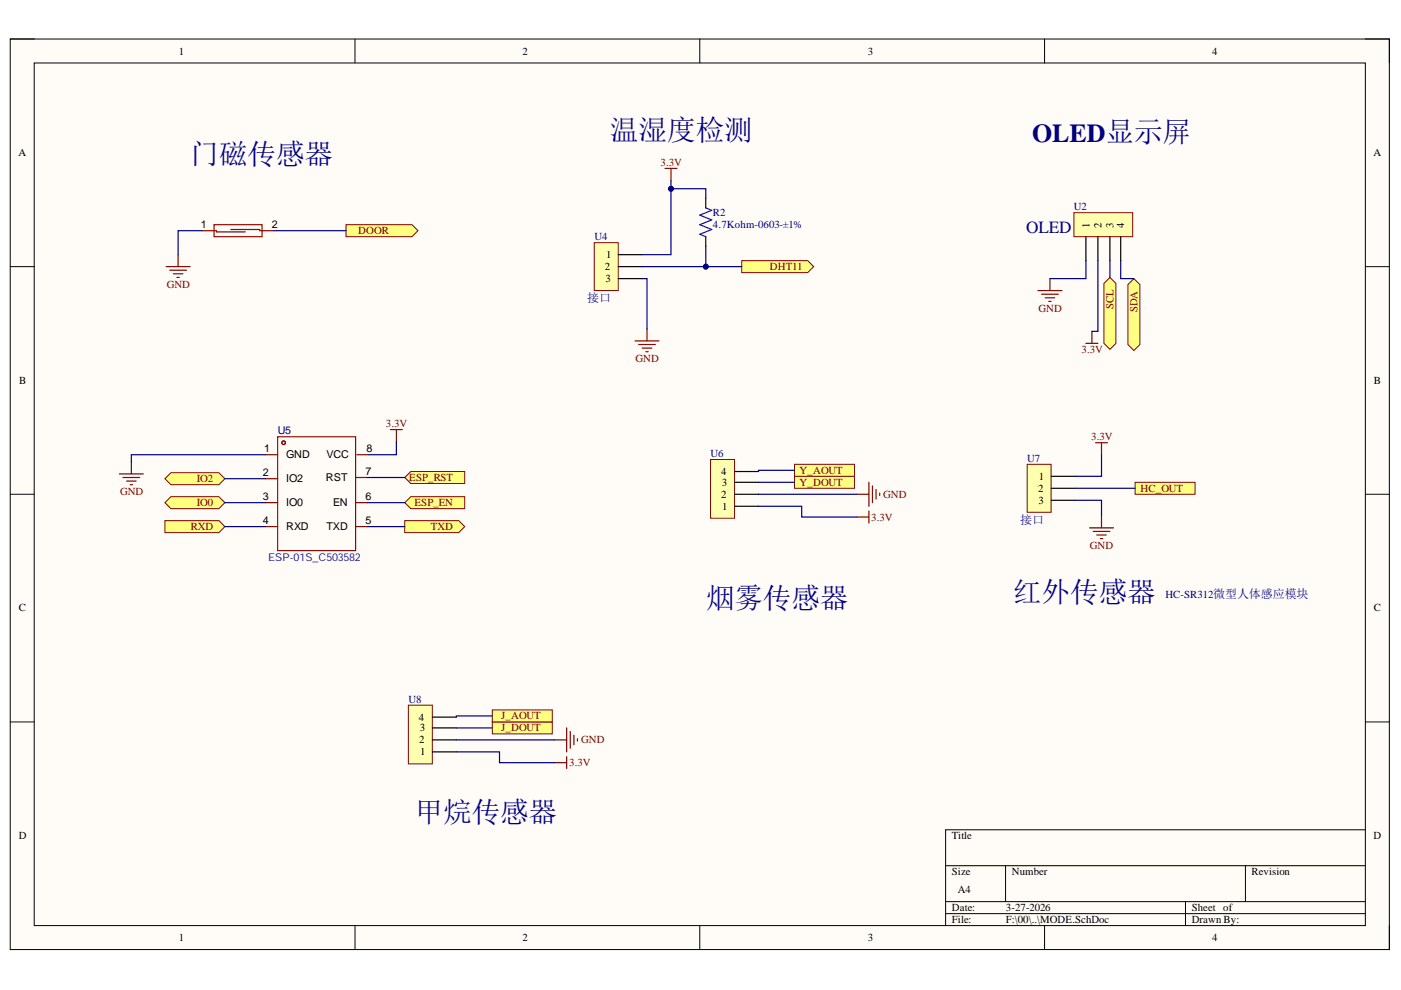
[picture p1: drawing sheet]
<svg xmlns="http://www.w3.org/2000/svg" width="297mm" height="210mm" viewBox="0 0 297 210" stroke-linecap="round" stroke-linejoin="round" font-family="sans-serif">
<path d="M2.2 8.3h292.4v193h-292.4z" fill-rule="evenodd" fill="#fffcf8"/>
<path d="M2.2 8.3h292.4v193h-292.4z" fill="none" stroke="#000" stroke-width=".21"/>
<path d="M7.3 13.4h282.2v182.8h-282.2z" fill-rule="evenodd" fill="#fffcf8"/>
<g fill="none" stroke="#000" stroke-width=".21">
<path d="M2.2 8.3h5.1M7.3 13.4h282.2v182.8h-282.2zM75.3 8.3v5M148.4 8.3v5M221.5 8.3v5.1M289.5 8.3h5.1v5.1M2.2 56.5h5.1M289.5 56.5h5.1M2.2 104.8h5.1M289.5 104.8h5.1M2.2 153.1h5.1M289.5 153.1h5.1"/>
<path d="M289.5 175.9h-89v20.3M75.3 196.2v5.1M148.4 196.2v5.1M200.5 183.6h89M200.5 191.2h89M200.5 193.7h89M213.2 183.6v7.6M221.5 196.2v5.1M251.3 191.2v5M264.1 183.6v7.6M294.6 196.2v5.1"/>
</g>
<path d="M45.4 47.6h10.2v2.6h-10.2zM45.4 48.9h.5v.3h6.1M49 48.7h6.1v.2h.5" fill="none" stroke="#a00000" stroke-width=".25"/>
<path d="M42.8 48.9h2.6M55.6 48.9h2.5" fill="none" stroke="#800" stroke-width=".25"/>
<path d="M35.2 56.5h5.1M36 57.3h3.5M36.7 58.1h2.1M37.5 58.8h.5M37.8 54v2.5" fill="none" stroke="#800000" stroke-width=".25"/>
<path d="M73.4 47.6h13.9l1.3 1.3-1.3 1.3h-13.9z" fill-rule="evenodd" fill="#ffff80"/>
<path d="M73.4 47.6h13.9l1.3 1.3-1.3 1.3h-13.9z" fill="none" stroke="#800000" stroke-width=".21"/>
<path d="M134.6 72.3h5.1M135.4 73h3.6M136.2 73.8h2M136.9 74.6h.5M137.2 69.7v2.6" fill="none" stroke="#800000" stroke-width=".25"/>
<path d="M157.3 55.3h13.9l1.3 1.2-1.3 1.3h-13.9z" fill-rule="evenodd" fill="#ffff80"/>
<path d="M157.3 55.3h13.9l1.3 1.2-1.3 1.3h-13.9z" fill="none" stroke="#800000" stroke-width=".21"/>
<g fill="none" stroke="#800000" stroke-width=".25">
<path d="M141 35.7h2.5M142.3 35.7v2.5M222.6 59.1v2.5M220.1 61.6h5.1M220.8 62.4h3.6M221.6 63.1h2M222.4 63.9h.5M27.8 97.9v2.6M82.8 91.1h2.5M84 91.1v2.5M25.3 100.5h5.1M26.1 101.2h3.5"/>
<path d="M26.8 102h2.1M27.6 102.8h.5"/>
</g>
<path d="M149.6 42.1v2M149.6 50.2v2" fill="none" stroke="#000" stroke-width=".25"/>
<path d="M149.6 44.1l1.3 .5-2.5 1 2.5 1-2.5 1 2.5 1.1-2.5 1 1.2 .5" fill="none" stroke="#00f" stroke-width=".25"/>
<g fill="none" stroke="#a00000" stroke-width=".25">
<path d="M58.9 92.6h16.5v24.1h-16.5z"/>
<circle cx="60.1" cy="93.9" r=".38"/>
</g>
<path d="M56.3 96.4h2.6M75.7 96.4h2.5M56.3 101.5h2.6M56.3 106.6h2.6M56.3 111.7h2.6M75.4 106.6h2.5M75.4 111.7h2.5M75.4 101.2h2.5" fill="none" stroke="#800" stroke-width=".25"/>
<path d="M217.8 98.4h5.1v10.2h-5.1z" fill-rule="evenodd" fill="#ffffb0"/>
<path d="M217.8 98.4h5.1v10.2h-5.1z" fill="none" stroke="#800000" stroke-width=".21"/>
<path d="M222.9 101h5M222.9 103.5h5M222.9 106.1h5" fill="none" stroke="#000" stroke-width=".25"/>
<path d="M85.8 101.2l1.3-1.2h11.4v2.5h-11.4z" fill-rule="evenodd" fill="#ffff80"/>
<path d="M85.8 101.2l1.3-1.2h11.4v2.5h-11.4z" fill="none" stroke="#800000" stroke-width=".21"/>
<path d="M85.8 106.6l1.3-1.3h11.4v2.5h-11.4z" fill-rule="evenodd" fill="#ffff80"/>
<path d="M85.8 106.6l1.3-1.3h11.4v2.5h-11.4z" fill="none" stroke="#800000" stroke-width=".21"/>
<path d="M85.8 110.4h11.5l1.2 1.3-1.2 1.2h-11.5z" fill-rule="evenodd" fill="#ffff80"/>
<path d="M85.8 110.4h11.5l1.2 1.3-1.2 1.2h-11.5z" fill="none" stroke="#800000" stroke-width=".21"/>
<path d="M35 101.5l1.2-1.3h10.2l1.3 1.3-1.3 1.3h-10.2z" fill-rule="evenodd" fill="#ffff80"/>
<path d="M35 101.5l1.2-1.3h10.2l1.3 1.3-1.3 1.3h-10.2z" fill="none" stroke="#800000" stroke-width=".21"/>
<path d="M35 106.6l1.2-1.3h10.2l1.3 1.3-1.3 1.2h-10.2z" fill-rule="evenodd" fill="#ffff80"/>
<path d="M35 106.6l1.2-1.3h10.2l1.3 1.3-1.3 1.2h-10.2z" fill="none" stroke="#800000" stroke-width=".21"/>
<path d="M35 110.4h11.4l1.3 1.3-1.3 1.2h-11.4z" fill-rule="evenodd" fill="#ffff80"/>
<path d="M35 110.4h11.4l1.3 1.3-1.3 1.2h-11.4z" fill="none" stroke="#800000" stroke-width=".21"/>
<path d="M232.3 93.9h2.5M233.5 93.9v2.5M231 111.9h5.1M231.8 112.7h3.5M232.5 113.4h2.1M233.3 114.2h.5M233.5 109.4v2.5" fill="none" stroke="#800000" stroke-width=".25"/>
<path d="M240.7 102.3h12.7v2.5h-12.7z" fill-rule="evenodd" fill="#ffff80"/>
<path d="M240.7 102.3h12.7v2.5h-12.7z" fill="none" stroke="#800000" stroke-width=".21"/>
<path d="M181.7 109.6h2.5M181.7 104.8h2.5M184.2 102.3v5M184.2 108.4v2.5M185 103v3.6M185.7 103.8v2M186.5 104.5v.6" fill="none" stroke="#800000" stroke-width=".25"/>
<path d="M126 51.5h5.1v10.1h-5.1z" fill-rule="evenodd" fill="#ffffb0"/>
<path d="M126 51.5h5.1v10.1h-5.1z" fill="none" stroke="#800000" stroke-width=".21"/>
<path d="M131.1 54h5.1M131.1 56.5h5.1M131.1 59.1h5.1" fill="none" stroke="#000" stroke-width=".25"/>
<path d="M42.8 48.9h-5v5.1M58.1 48.9h15.3M142.3 40h7.3v2.1" fill="none" stroke="#000080" stroke-width=".25"/>
<circle cx="142.3" cy="40" r=".51" fill="#000080"/>
<circle cx="142.3" cy="40" r=".51" fill="none" stroke="#000080" stroke-width=".21"/>
<path d="M149.6 52.2v4.3" fill="none" stroke="#000080" stroke-width=".25"/>
<circle cx="149.6" cy="56.5" r=".51" fill="#000080"/>
<circle cx="149.6" cy="56.5" r=".51" fill="none" stroke="#000080" stroke-width=".21"/>
<path d="M142.3 38.2v15.8h-6.1M56.3 96.4h-28.5v1.5M84 93.6v2.8h-5.8M233.5 96.4v4.6h-5.6M47.7 106.6h8.6M47.7 111.7h8.6M47.7 101.5h8.6M77.9 101.2h7.9M77.9 106.6h7.9M77.9 111.7h7.9M227.9 106.1h5.6v3.3M227.9 103.5h12.8" fill="none" stroke="#000080" stroke-width=".25"/>
<circle cx="142.3" cy="40" r=".51" fill="#000080"/>
<circle cx="142.3" cy="40" r=".51" fill="none" stroke="#000080" stroke-width=".21"/>
<path d="M136.2 56.5h21.1" fill="none" stroke="#000080" stroke-width=".25"/>
<circle cx="149.6" cy="56.5" r=".51" fill="#000080"/>
<circle cx="149.6" cy="56.5" r=".51" fill="none" stroke="#000080" stroke-width=".21"/>
<path d="M136.2 59.1h1v10.6M230.2 55.3v3.8h-7.6M232.8 55.3v15h-1.3" fill="none" stroke="#000080" stroke-width=".25"/>
<path d="M227.7 45.1h12.4v5.1h-12.4z" fill-rule="evenodd" fill="#ffffb0"/>
<path d="M227.7 45.1h12.4v5.1h-12.4z" fill="none" stroke="#800000" stroke-width=".21"/>
<path d="M230.2 50.2v5.1M232.8 50.2v5.1M235.3 50.2v5.1M237.6 50.2v5.1" fill="none" stroke="#000" stroke-width=".25"/>
<path d="M168.5 101h12.7v2.5h-12.7z" fill-rule="evenodd" fill="#ffff80"/>
<path d="M168.5 101h12.7v2.5h-12.7z" fill="none" stroke="#800000" stroke-width=".21"/>
<path d="M168.5 98.4h12.7v2.6h-12.7z" fill-rule="evenodd" fill="#ffff80"/>
<path d="M168.5 98.4h12.7v2.6h-12.7z" fill="none" stroke="#800000" stroke-width=".21"/>
<path d="M150.7 97.4h5v12.5h-5z" fill-rule="evenodd" fill="#ffffb0"/>
<path d="M150.7 97.4h5v12.5h-5z" fill="none" stroke="#800000" stroke-width=".21"/>
<path d="M155.7 100h5.1M155.7 107.3h5.1M155.7 102.3h5.1M155.7 104.8h5.1" fill="none" stroke="#000" stroke-width=".25"/>
<path d="M168.5 99.7h-7.7v.3M160.8 102.3h7.7M160.8 107.3h9.2v2.3h11.7M160.8 104.8h20.9" fill="none" stroke="#000080" stroke-width=".25"/>
<path d="M117.6 156.9h2.5M120.1 154.3v5.1M120.9 155.1v3.6M121.7 155.9v2M122.4 156.6v.5M117.6 161.7h2.5M120.1 160.4v2.6" fill="none" stroke="#800000" stroke-width=".25"/>
<path d="M104.4 153.1h12.7v2.5h-12.7z" fill-rule="evenodd" fill="#ffff80"/>
<path d="M104.4 153.1h12.7v2.5h-12.7z" fill="none" stroke="#800000" stroke-width=".21"/>
<path d="M104.4 150.5h12.7v2.6h-12.7z" fill-rule="evenodd" fill="#ffff80"/>
<path d="M104.4 150.5h12.7v2.6h-12.7z" fill="none" stroke="#800000" stroke-width=".21"/>
<path d="M86.6 149.5h5.1v12.5h-5.1z" fill-rule="evenodd" fill="#ffffb0"/>
<path d="M86.6 149.5h5.1v12.5h-5.1z" fill="none" stroke="#800000" stroke-width=".21"/>
<path d="M91.7 159.4h5.1M91.7 154.3h5.1M91.7 156.9h5.1M91.7 152h5.1" fill="none" stroke="#000" stroke-width=".25"/>
<path d="M96.8 159.4h9.1v2.3h11.7M96.8 154.3h7.6M96.8 156.9h20.8M104.4 151.8h-7.6v.2" fill="none" stroke="#000080" stroke-width=".25"/>
<text font-size="15.5" fill="#000080" x="239.2" y="69.7">POSDA</text>
<text font-size="15.2" fill="#800000" x="233.9" y="69.4">POSCL</text>
<g font-size="6.1" fill="#000080">
<text x="129.3" y="29.7">温湿度检测</text>
<text x="40.3" y="34.7">门磁传感器</text>
<text x="149.6" y="129">烟雾传感器</text>
<text x="214.8" y="127.7">红外传感器</text>
<text x="87.9" y="174.2">甲烷传感器</text>
</g>
<text font-size="5.5" fill="#000080" x="218.8" y="30.2">OLED显示屏</text>
<text font-size="3.6" fill="#000080" x="217.6" y="49.4">OLED</text>
<g font-size="2.5" fill="#000080">
<text x="124.5" y="64.1">接口</text>
<text x="216.3" y="111">接口</text>
</g>
<g font-size="2.3">
<text x="37.9" y="11.6">1</text>
<text x="110.8" y="11.6">2</text>
<text x="184" y="11.6">3</text>
<text x="257" y="11.6">4</text>
<text x="3.9" y="33.1">A</text>
<text x="291.2" y="33.1">A</text>
<text x="42.5" y="48.4">1</text>
<text x="57.6" y="48.4">2</text>
<text x="231" y="48.4" transform="rotate(-90 231 48.4)">1</text>
<text x="233.5" y="48.4" transform="rotate(-90 233.5 48.4)">2</text>
<text x="236.1" y="48.4" transform="rotate(-90 236.1 48.4)">3</text>
<text x="238.4" y="48.4" transform="rotate(-90 238.4 48.4)">4</text>
<text x="128.2" y="57.3">2</text>
<text x="128.4" y="59.8">3</text>
<text x="128.5" y="54.8">1</text>
<text x="4.1" y="81.4">B</text>
<text x="291.3" y="81.4">B</text>
<text x="56" y="95.9">1</text>
<text x="77.7" y="95.9">8</text>
<text x="55.7" y="101">2</text>
<text x="60.6" y="97.2">GND</text>
<text x="69.2" y="97.2">VCC</text>
<text x="77.5" y="100.7">7</text>
<text x="152.9" y="100.7">4</text>
<text x="220.3" y="101.8">1</text>
<text x="55.7" y="106.1">3</text>
<text x="60.6" y="102.3">IO2</text>
<text x="60.6" y="107.3">IO0</text>
<text x="69.1" y="102">RST</text>
<text x="70.6" y="107.3">EN</text>
<text x="77.5" y="106.1">6</text>
<text x="152.9" y="105.6">2</text>
<text x="153" y="103">3</text>
<text x="220.1" y="104.3">2</text>
<text x="220.2" y="106.8">3</text>
<text x="55.7" y="111.1">4</text>
<text x="60.6" y="112.4">RXD</text>
<text x="69.2" y="112.4">TXD</text>
<text x="77.5" y="111.1">5</text>
<text x="153.1" y="108.1">1</text>
<text x="4" y="129.6">C</text>
<text x="291.3" y="129.6">C</text>
<text x="88.8" y="152.8">4</text>
<text x="89" y="155.1">3</text>
<text x="88.9" y="157.6">2</text>
<text x="89.1" y="160.2">1</text>
<text x="4" y="177.9">D</text>
<text x="201.8" y="177.9">Title</text>
<text x="291.2" y="177.9">D</text>
<text x="201.8" y="185.6">Size</text>
<text x="214.5" y="185.6">Number</text>
<text x="265.3" y="185.6">Revision</text>
<text x="203.1" y="189.4">A4</text>
<text x="201.8" y="193.2">Date:</text>
<text x="201.8" y="195.7">File:</text>
<text x="213.2" y="193.2">3-27-2026</text>
<text x="213.2" y="195.7">F:\00\..\MODE.SchDoc</text>
<text x="252.7" y="193.2">Sheet of</text>
<text x="252.7" y="195.7">Drawn By:</text>
<text x="37.9" y="199.5">1</text>
<text x="110.8" y="199.5">2</text>
<text x="184" y="199.5">3</text>
<text x="257" y="199.5">4</text>
</g>
<g font-size="2.3" fill="#800000">
<text x="140.1" y="35.2">3.3V</text>
<text x="76" y="49.7">DOOR</text>
<text x="163.3" y="57.3">DHT11</text>
<text x="35.4" y="61.1">GND</text>
<text x="236.1" y="65.5" transform="rotate(-90 236.1 65.5)">SCL</text>
<text x="220.2" y="66.2">GND</text>
<text x="241.2" y="66.2" transform="rotate(-90 241.2 66.2)">SDA</text>
<text x="134.7" y="76.8">GND</text>
<text x="229.3" y="74.8">3.3V</text>
<text x="81.8" y="90.5">3.3V</text>
<text x="231.3" y="93.4">3.3V</text>
<text x="169.5" y="100.5">Y_AOUT</text>
<text x="25.5" y="105">GND</text>
<text x="41.7" y="102.3">IO2</text>
<text x="41.7" y="107.3">IO0</text>
<text x="86.8" y="102">ESP_RST</text>
<text x="87.9" y="107.3">ESP_EN</text>
<text x="169.5" y="103">Y_DOUT</text>
<text x="187.3" y="105.6">GND</text>
<text x="241.8" y="104.3">HC_OUT</text>
<text x="40.4" y="112.4">RXD</text>
<text x="91.4" y="112.4">TXD</text>
<text x="184.7" y="110.4">3.3V</text>
<text x="231.1" y="116.5">GND</text>
<text x="106.2" y="155.1">J_DOUT</text>
<text x="106.2" y="152.5">J_AOUT</text>
<text x="123.2" y="157.6">GND</text>
<text x="120.7" y="162.4">3.3V</text>
</g>
<g font-size="2.3" fill="#000080">
<text x="151.2" y="45.8">R2</text>
<text x="227.7" y="44.5">U2</text>
<text x="126" y="51">U4</text>
<text x="151.2" y="48.3">4.7Kohm-0603-±1%</text>
<text x="58.9" y="92.1">U5</text>
<text x="150.6" y="96.9">U6</text>
<text x="217.8" y="98">U7</text>
<text x="247.1" y="126.8">HC-SR312微型人体感应模块</text>
<text x="86.6" y="149">U8</text>
</g>
<text font-size="2.3" fill="#00f" x="56.8" y="119">ESP-01S_C503582</text>
</svg>
